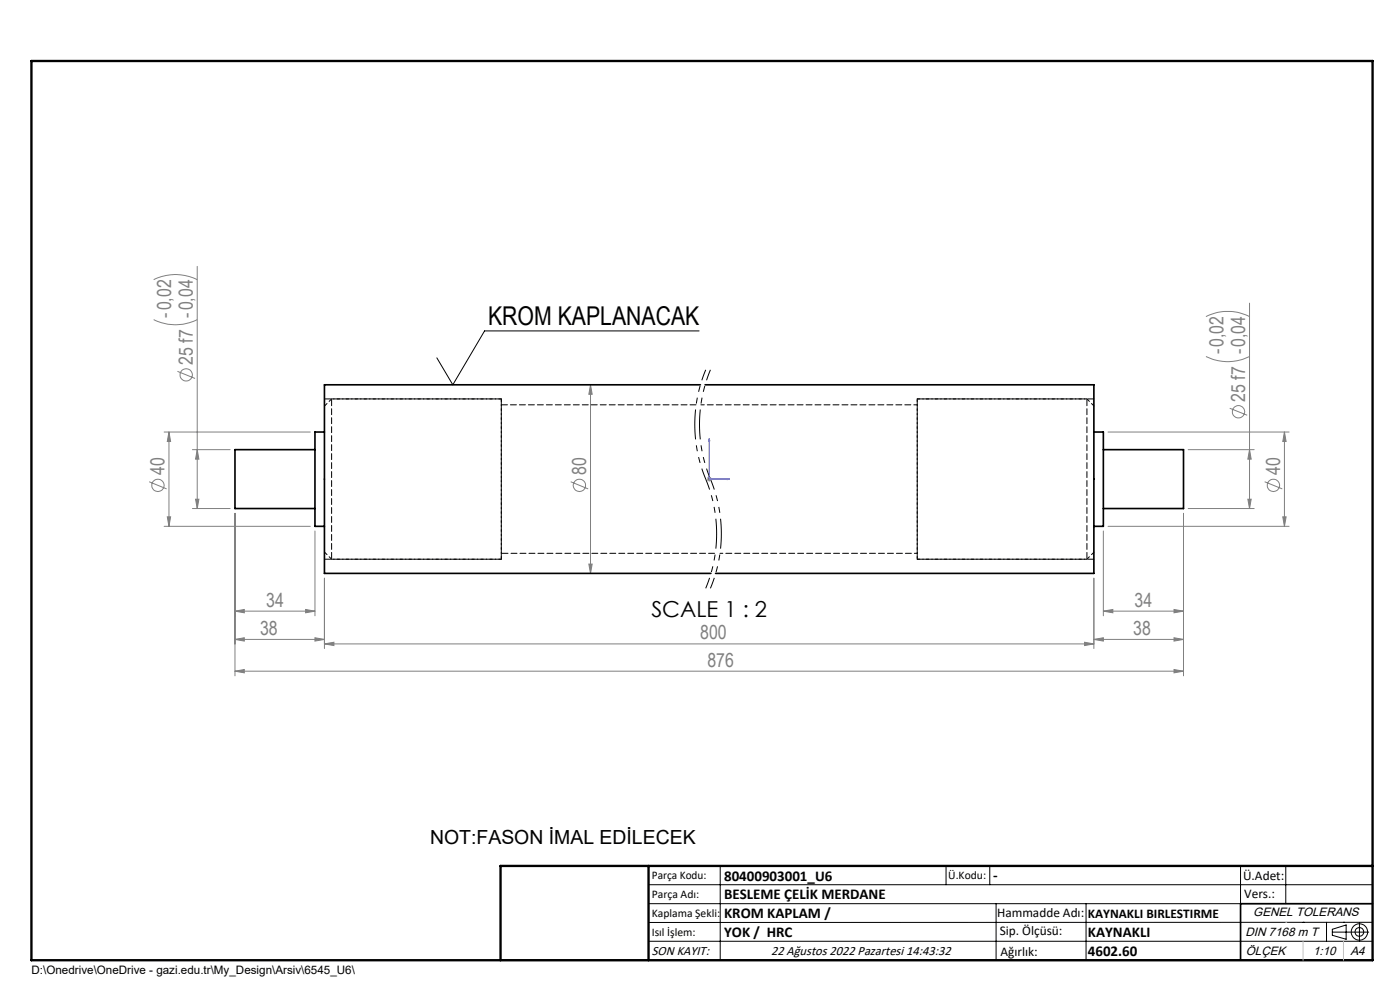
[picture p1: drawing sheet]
<svg xmlns="http://www.w3.org/2000/svg" width="297mm" height="210mm" viewBox="0 0 297 210" stroke-linecap="round" stroke-linejoin="round" font-family="sans-serif">
<g fill="none" stroke="#808080" stroke-width=".21">
<path d="M32.6 59.3a10.3 10.3 0 0 1 9.2 0M41.8 56.5v51.4M32.6 67.8a10.3 10.3 0 0 0 9.2 0M37.6 78.8l3.8 1.5M255.8 75.6a10.3 10.3 0 0 0 9.3 0M255.8 67.2a10.3 10.3 0 0 1 9.3 0M265.1 64.3v43.6M34.8 91.6h31M35.8 91.6v20M35.8 91.6l.4 2.1h-.7zM40.8 95.4h8M41.8 95.4l.4 2h-.7z"/>
<path d="M125.3 81.6l.3 2h-.7zM125.3 81.6v40M235.1 91.6h38.4M252.1 95.4h14M260.9 86.6l3.7 1.5M265.1 95.4l.3 2h-.7zM272.5 91.6l.3 2.1h-.7zM272.5 91.6v20M31.6 102.2l3.7 1.5M34.8 111.6h31M35.5 109.6h.7l-.4 2zM40.8 107.9h8"/>
<path d="M41.5 105.9h.7l-.4 2zM49.8 108.9v34.5M66.8 112.6v18M121.1 102.2l3.7 1.5M124.9 119.7h.7l-.3 1.9zM150 101.6h1M150.1 101.3l.7 .7M150.5 101.1v1.1M150.8 101.3l-.7 .7M234.1 112.6v18M235.1 111.6h38.4M251.1 108.9v34.5"/>
<path d="M252.1 107.9h14M264.7 105.9h.7l-.3 2zM268.3 102.2l3.7 1.5M272.1 109.6h.7l-.3 2zM49.8 129.6l2-.3v.7zM49.8 135.6l2-.3v.7zM49.8 129.6h17M49.8 135.6h19M64.8 129.3l2 .3-2 .4zM66.8 135.3l2 .3-2 .4zM68.8 136.6l2-.4v.7zM68.8 122.7v14.9"/>
<path d="M68.8 136.6h163.3M230.1 136.2l2 .4-2 .3zM232.1 135.6l2-.3v.7zM232.1 122.7v14.9M232.1 135.6h19M234.1 129.6l2-.3v.7zM234.1 129.6h17M249.1 129.3l2 .3-2 .4zM249.1 135.3l2 .3-2 .4zM49.8 142.4l2-.4v.7zM49.8 142.4h201.3M249.1 142l2 .4-2 .3z"/>
<circle cx="39.5" cy="79.5" r="1.31"/>
<circle cx="262.7" cy="87.3" r="1.31"/>
<circle cx="33.5" cy="103" r="1.3"/>
<circle cx="122.9" cy="103" r="1.3"/>
<circle cx="270.1" cy="103" r="1.3"/>
</g>
<path d="M149.7 78.4a30.1 30.1 0 0 0 0 23.2M150.7 78.4a30.1 30.1 0 0 0 0 23.2M149.7 101.6a30.1 30.1 0 0 1 0 23.2M150.7 101.6a30.1 30.1 0 0 1 0 23.2" fill="none" stroke="#000" stroke-width=".21" stroke-dasharray="6.3 1.3 1.3 1.3 1.3 1.3" stroke-dashoffset="4" stroke-linecap="butt"/>
<g fill="none" stroke="#000" stroke-width=".21">
<path d="M148.3 70.2h-45.5l-6.7 11.4-3.4-5.7M137.6 187.7h153.6M137.6 191.7h153.6M137.6 199.7h153.6M152.8 183.7v20M200.7 183.7v4M210 183.7v4M211.3 191.7v12M230.4 191.7v12M263.2 183.7v20M272.8 183.7v8M276.4 195.6h.1"/>
<path d="M281.4 195.6v4.1M282.6 197.7h7.8M282.6 197.1l3-.9v3l-3-.8zM285 195.6h.1M288.4 195.8v3.8M291.2 195.6l-153.6 .1"/>
<circle cx="288.4" cy="197.7" r="1.74"/>
<circle cx="288.4" cy="197.7" r=".93"/>
</g>
<path d="M150.5 93.1v8.5h4.2M150.5 93.1l.1 .4h-.2zM154.3 101.5l.4 .1-.4 .1z" fill="none" stroke="#00f" stroke-width=".21"/>
<path d="M291.2 191.7h-28v12M106.2 203.7h185" fill="none" stroke="#000" stroke-width=".35"/>
<path d="M6.7 12.9h284.5v190.8h-284.5zM137.6 183.7v20M291.2 183.7h-185v20" fill="none" stroke="#000" stroke-width=".5"/>
<path d="M272.8 195.6h.1M276.4 199.7v4M285 199.7v4" fill="none" stroke="#c0c0c0" stroke-width=".21"/>
<path d="M154.3 101.5l.4 .1-.4 .1zM150.5 93.1l.1 .4h-.2z" fill="#00f"/>
<g fill="#808080">
<path d="M249.1 129.3l2 .3-2 .4zM234.1 129.6l2-.3v.7zM249.1 135.3l2 .3-2 .4zM232.1 135.6l2-.3v.7z"/>
<path d="M49.8 129.6l2-.3v.7zM64.8 129.3l2 .3-2 .4zM49.8 135.6l2-.3v.7zM66.8 135.3l2 .3-2 .4zM68.8 136.6l2-.4v.7zM230.1 136.2l2 .4-2 .3zM49.8 142.4l2-.4v.7zM249.1 142l2 .4-2 .3z"/>
<path d="M124.9 119.7h.7l-.3 1.9zM125.3 81.6l.3 2h-.7z"/>
<path d="M41.8 95.4l.4 2h-.7zM41.5 105.9h.7l-.4 2zM35.8 91.6l.4 2.1h-.7zM35.5 109.6h.7l-.4 2zM272.5 91.6l.3 2.1h-.7zM272.1 109.6h.7l-.3 2zM265.1 95.4l.3 2h-.7zM264.7 105.9h.7l-.3 2z"/>
</g>
<path d="M66.8 95.4h-17v12.5h17M68.8 91.6h-2v20h2M148.6 81.6h-79.8v40h82M149.6 81.6h82.5v40h-80.3M232.1 91.6h2v20h-2M234.1 95.4h17v12.5h-17" fill="none" stroke="#000" stroke-width=".35"/>
<path d="M106.3 84.6h-36M230.6 84.6h-36M70.3 118.6h36M106.3 101.6v-17M106.3 118.6v-17M152.7 117.4h41.9M194.6 101.6v-17M194.6 118.6v-17M194.6 118.6h36" fill="none" stroke="#000" stroke-width=".21" stroke-dasharray="1.3 .6" stroke-dashoffset=".7"/>
<path d="M70.3 84.6v34M106.3 84.6v34M194.6 84.6v34M230.6 84.6v34M106.3 117.4h45.4" fill="none" stroke="#000" stroke-width=".21" stroke-dasharray="1.3 .6" stroke-dashoffset="-.2"/>
<path d="M106.3 84.6h-37.5M147.7 85.9h-41.4M232.1 84.6h-37.5M68.8 118.6h37.5M194.6 118.6h37.5" fill="none" stroke="#000" stroke-width=".21" stroke-dasharray="1.3 .6"/>
<path d="M70.3 84.6l-1.5 1.5M194.6 85.9h-45.9M232.1 86.1l-1.5-1.5M68.8 117.1l1.5 1.5M230.6 118.6l1.5-1.5" fill="none" stroke="#000" stroke-width=".21" stroke-dasharray="1.3 .6" stroke-dashoffset=".5"/>
<text font-size="5.5" x="103.5" y="69">KROM KAPLANACAK</text>
<text font-size="4.7" x="138.2" y="130.9">SCALE 1 : 2</text>
<g font-size="4.1" fill="#808080">
<text x="36.3" y="67.4" transform="rotate(-90 36.3 67.4)">-0,02</text>
<text x="40.9" y="77.4" transform="rotate(-90 40.9 77.4)">25 f7 -0,04</text>
<text x="259.5" y="75.2" transform="rotate(-90 259.5 75.2)">-0,02</text>
<text x="264.2" y="85.2" transform="rotate(-90 264.2 85.2)">25 f7 -0,04</text>
<text x="34.9" y="100.8" transform="rotate(-90 34.9 100.8)">40</text>
<text x="124.4" y="100.8" transform="rotate(-90 124.4 100.8)">80</text>
<text x="271.6" y="100.8" transform="rotate(-90 271.6 100.8)">40</text>
<text x="56.5" y="128.7">34</text>
<text x="240.7" y="128.7">34</text>
<text x="55.2" y="134.7">38</text>
<text x="148.5" y="135.6">800</text>
<text x="240.4" y="134.7">38</text>
<text x="150.1" y="141.4">876</text>
</g>
<text font-size="4.1" x="91.2" y="179.1">NOT:FASON İMAL EDİLECEK</text>
<g font-size="3.2">
<text x="153.6" y="186.8">80400903001_U6</text>
<text x="153.6" y="190.8">BESLEME ÇELİK MERDANE</text>
<text x="210.7" y="186.6">-</text>
<text x="153.6" y="194.8">KROM KAPLAM /</text>
<text x="153.6" y="198.8">YOK / HRC</text>
<text x="230.8" y="198.7">KAYNAKLI</text>
<text x="230.8" y="202.8">4602.60</text>
</g>
<g font-size="2.8">
<text x="263.7" y="186.7">Ü.Adet:</text>
<text x="263.9" y="190.5">Vers.:</text>
<text x="211.5" y="194.5">Hammadde Adı:</text>
<text x="230.8" y="194.7">KAYNAKLI BIRLESTIRME</text>
<text x="138.3" y="202.6">SON KAYIT:</text>
<text x="163.6" y="202.6">22 Ağustos 2022 Pazartesi 14:43:32</text>
<text x="212.1" y="198.4">Sip. Ölçüsü:</text>
<text x="212.2" y="202.7">Ağırlık:</text>
</g>
<g font-size="2.6">
<text x="265.9" y="194.4">GENEL TOLERANS</text>
<text x="264.2" y="198.5">DIN 7168 m T</text>
<text x="264.3" y="202.6">ÖLÇEK</text>
<text x="278.5" y="202.6">1:10</text>
<text x="286.5" y="202.6">A4</text>
</g>
<g font-size="2.5">
<text x="138.3" y="186.4">Parça Kodu:</text>
<text x="138.3" y="190.5">Parça Adı:</text>
<text x="201.2" y="186.5">Ü.Kodu:</text>
<text x="138.3" y="194.5">Kaplama Şekli:</text>
<text x="138.3" y="198.6">Isıl İşlem:</text>
<text x="6.7" y="206.7">D:\Onedrive\OneDrive - gazi.edu.tr\My_Design\Arsiv\6545_U6\</text>
</g>
</svg>
